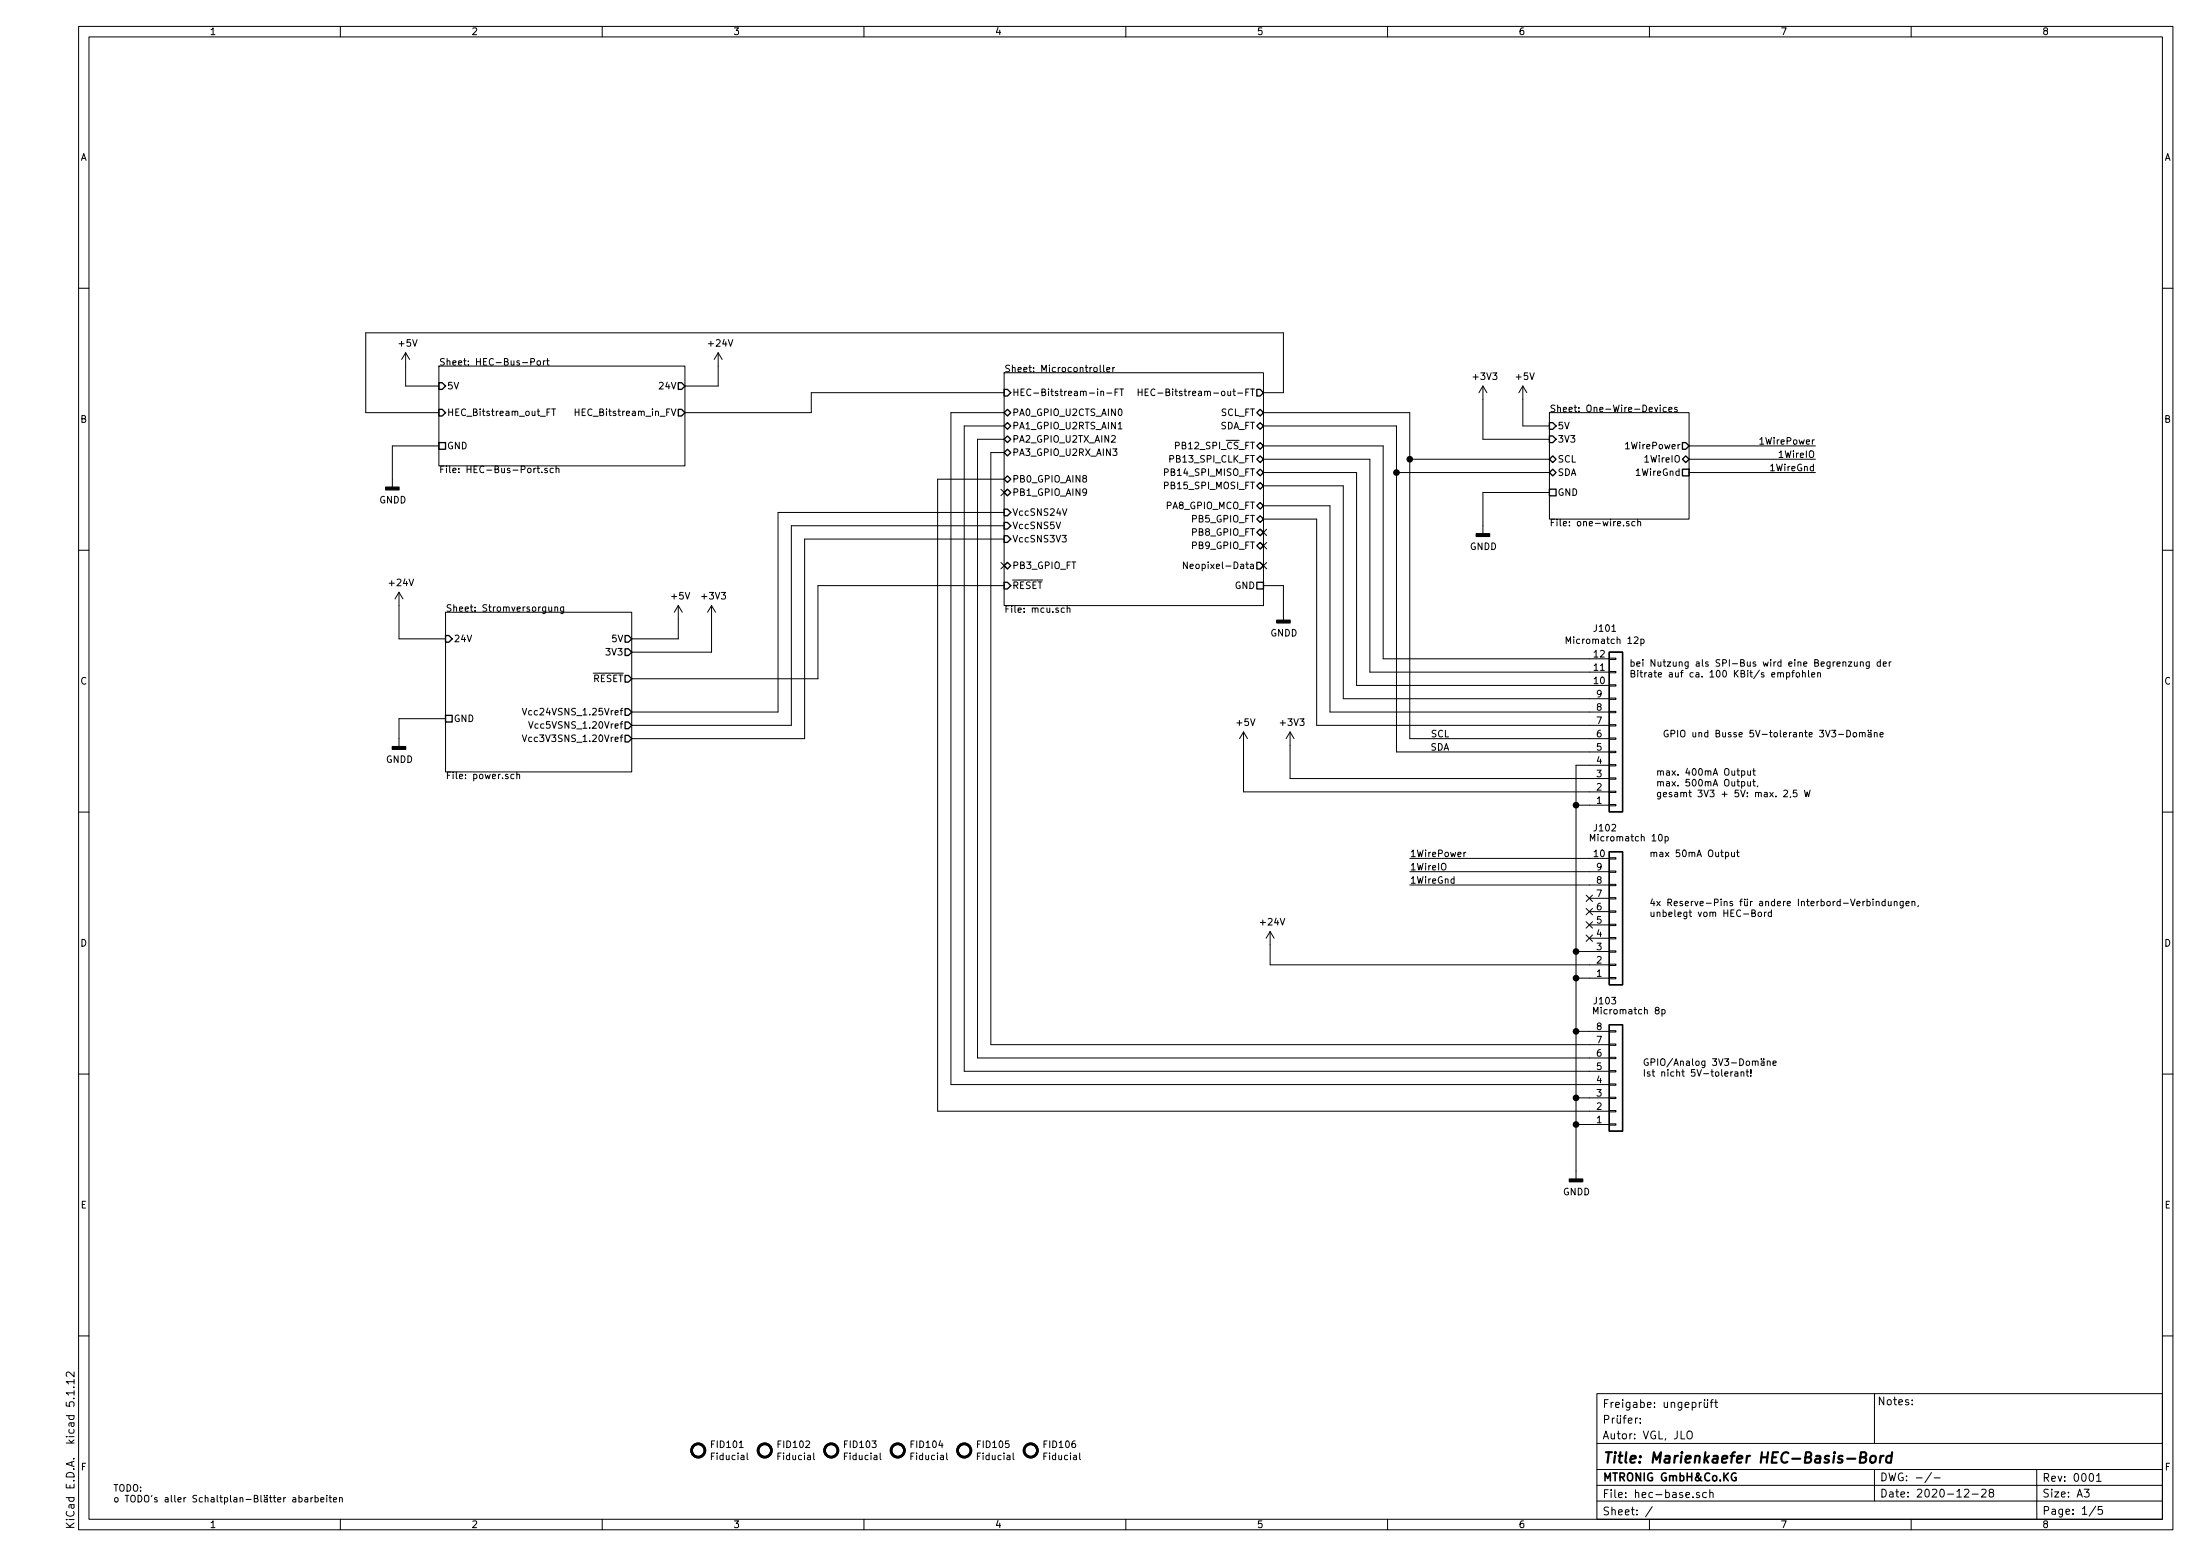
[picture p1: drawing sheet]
EESchema Schematic File Version 4
EELAYER 30 0
EELAYER END
$Descr A3 16535 11693
encoding utf-8
Sheet 1 5
Title "Marienkaefer HEC-Basis-Bord"
Date "2020-12-28"
Rev "0001"
Comp "MTRONIG GmbH&Co.KG"
Comment1 "Autor: VGL, JLO"
Comment2 "Prüfer: "
Comment3 "Freigabe: ungeprüft"
Comment4 "-/-"
$EndDescr
$Sheet
S 3350 4600 1400 1200
U 6012F6F5
F0 "Stromversorgung" 50
F1 "power.sch" 50
F2 "24V" I L 3350 4800 50 
F3 "GND" U L 3350 5400 50 
F4 "5V" O R 4750 4800 50 
F5 "3V3" O R 4750 4900 50 
F6 "~RESET~" O R 4750 5100 50 
F7 "Vcc24VSNS_1.25Vref" O R 4750 5350 50 
F8 "Vcc5VSNS_1.20Vref" O R 4750 5450 50 
F9 "Vcc3V3SNS_1.20Vref" O R 4750 5550 50 
$EndSheet
$Sheet
S 11650 3100 1050 800 
U 6082A275
F0 "One-Wire-Devices" 50
F1 "one-wire.sch" 50
F2 "1WireIO" B R 12700 3450 50 
F3 "1WirePower" O R 12700 3350 50 
F4 "1WireGnd" U R 12700 3550 50 
F5 "SDA" B L 11650 3550 50 
F6 "SCL" B L 11650 3450 50 
F7 "GND" U L 11650 3700 50 
F8 "5V" I L 11650 3200 50 
F9 "3V3" I L 11650 3300 50 
$EndSheet
Wire Wire Line
	6100 2950 7550 2950
Wire Wire Line
	6100 2950 6100 3100
Wire Wire Line
	9500 2950 9650 2950
Wire Wire Line
	9650 2950 9650 2500
Wire Wire Line
	9650 2500 2750 2500
Wire Wire Line
	2750 2500 2750 3100
Wire Wire Line
	2750 3100 3300 3100
$Comp
L power:+24V #PWR0102
U 1 1
P 5400 2750
F 0 "#PWR0102" H 5400 2600 50  0001 C CNN
F 1 "+24V" H 5415 2923 50  0000 C CNN
F 2 "" H 5400 2750 50  0001 C CNN
F 3 "" H 5400 2750 50  0001 C CNN
	1    5400 2750
	1    0    0    -1  
$EndComp
Wire Wire Line
	5400 2900 5400 2750
$Comp
L power:+24V #PWR0107
U 1 1
P 3000 4550
F 0 "#PWR0107" H 3000 4400 50  0001 C CNN
F 1 "+24V" H 3015 4723 50  0000 C CNN
F 2 "" H 3000 4550 50  0001 C CNN
F 3 "" H 3000 4550 50  0001 C CNN
	1    3000 4550
	1    0    0    -1  
$EndComp
Wire Wire Line
	3000 4550 3000 4800
Wire Wire Line
	3000 4800 3350 4800
$Comp
L power:+5V #PWR0109
U 1 1
P 5100 4650
F 0 "#PWR0109" H 5100 4500 50  0001 C CNN
F 1 "+5V" H 5115 4823 50  0000 C CNN
F 2 "" H 5100 4650 50  0001 C CNN
F 3 "" H 5100 4650 50  0001 C CNN
	1    5100 4650
	1    0    0    -1  
$EndComp
$Comp
L power:+5V #PWR0101
U 1 1
P 3050 2750
F 0 "#PWR0101" H 3050 2600 50  0001 C CNN
F 1 "+5V" H 3065 2923 50  0000 C CNN
F 2 "" H 3050 2750 50  0001 C CNN
F 3 "" H 3050 2750 50  0001 C CNN
	1    3050 2750
	1    0    0    -1  
$EndComp
Wire Wire Line
	3050 2750 3050 2900
Wire Wire Line
	5100 4800 5100 4650
$Comp
L power:+5V #PWR0104
U 1 1
P 11450 3000
F 0 "#PWR0104" H 11450 2850 50  0001 C CNN
F 1 "+5V" H 11465 3173 50  0000 C CNN
F 2 "" H 11450 3000 50  0001 C CNN
F 3 "" H 11450 3000 50  0001 C CNN
	1    11450 3000
	1    0    0    -1  
$EndComp
Wire Wire Line
	11450 3000 11450 3200
$Comp
L power:+3V3 #PWR0110
U 1 1
P 5350 4650
F 0 "#PWR0110" H 5350 4500 50  0001 C CNN
F 1 "+3V3" H 5365 4823 50  0000 C CNN
F 2 "" H 5350 4650 50  0001 C CNN
F 3 "" H 5350 4650 50  0001 C CNN
	1    5350 4650
	1    0    0    -1  
$EndComp
Wire Wire Line
	5350 4650 5350 4900
Wire Wire Line
	5350 4900 4750 4900
$Comp
L power:+3V3 #PWR0103
U 1 1
P 11150 3000
F 0 "#PWR0103" H 11150 2850 50  0001 C CNN
F 1 "+3V3" H 11165 3173 50  0000 C CNN
F 2 "" H 11150 3000 50  0001 C CNN
F 3 "" H 11150 3000 50  0001 C CNN
	1    11150 3000
	1    0    0    -1  
$EndComp
Wire Wire Line
	11150 3000 11150 3300
Wire Wire Line
	11150 3300 11650 3300
$Comp
L power:GNDD #PWR0106
U 1 1
P 11150 3950
F 0 "#PWR0106" H 11150 3700 50  0001 C CNN
F 1 "GNDD" H 11154 3795 50  0000 C CNN
F 2 "" H 11150 3950 50  0001 C CNN
F 3 "" H 11150 3950 50  0001 C CNN
	1    11150 3950
	1    0    0    -1  
$EndComp
$Comp
L power:GNDD #PWR0108
U 1 1
P 9650 4600
F 0 "#PWR0108" H 9650 4350 50  0001 C CNN
F 1 "GNDD" H 9654 4445 50  0000 C CNN
F 2 "" H 9650 4600 50  0001 C CNN
F 3 "" H 9650 4600 50  0001 C CNN
	1    9650 4600
	1    0    0    -1  
$EndComp
$Comp
L power:GNDD #PWR0111
U 1 1
P 3000 5550
F 0 "#PWR0111" H 3000 5300 50  0001 C CNN
F 1 "GNDD" H 3004 5395 50  0000 C CNN
F 2 "" H 3000 5550 50  0001 C CNN
F 3 "" H 3000 5550 50  0001 C CNN
	1    3000 5550
	1    0    0    -1  
$EndComp
$Comp
L power:GNDD #PWR0105
U 1 1
P 2950 3600
F 0 "#PWR0105" H 2950 3350 50  0001 C CNN
F 1 "GNDD" H 2954 3445 50  0000 C CNN
F 2 "" H 2950 3600 50  0001 C CNN
F 3 "" H 2950 3600 50  0001 C CNN
	1    2950 3600
	1    0    0    -1  
$EndComp
Wire Wire Line
	3300 3350 2950 3350
Wire Wire Line
	2950 3350 2950 3600
Wire Wire Line
	3350 5400 3000 5400
Wire Wire Line
	3000 5400 3000 5550
Wire Wire Line
	9500 4400 9650 4400
Wire Wire Line
	9650 4400 9650 4600
Wire Wire Line
	11650 3700 11150 3700
Wire Wire Line
	11150 3700 11150 3950
Wire Wire Line
	4750 5100 6150 5100
Wire Wire Line
	6150 5100 6150 4400
Wire Wire Line
	6150 4400 7550 4400
Wire Wire Line
	7550 4050 6050 4050
Wire Wire Line
	6050 4050 6050 5550
Wire Wire Line
	6050 5550 4750 5550
Wire Wire Line
	7550 3950 5950 3950
Wire Wire Line
	5950 3950 5950 5450
Wire Wire Line
	5950 5450 4750 5450
Wire Wire Line
	7550 3850 5850 3850
Wire Wire Line
	5850 3850 5850 5350
Wire Wire Line
	5850 5350 4750 5350
Wire Wire Line
	9500 3100 10600 3100
Wire Wire Line
	10600 3100 10600 3450
Wire Wire Line
	10600 3450 11650 3450
Wire Wire Line
	11650 3550 10500 3550
Wire Wire Line
	10500 3550 10500 3200
Wire Wire Line
	10500 3200 9500 3200
$Comp
L Connector_Generic:Conn_01x12 J101
U 1 1
P 12150 5550
F 0 "J101" H 12068 4725 50  0000 C CNN
F 1 "Micromatch 12p" H 12068 4816 50  0000 C CNN
F 2 "Connectors_MicroMatch_MT:ConnectorMicromatch-12-horizontal-THT" H 12150 5550 50  0001 C CNN
F 3 "~" H 12150 5550 50  0001 C CNN
	1    12150 5550
	1    0    0    1   
$EndComp
$Comp
L Connector_Generic:Conn_01x10 J102
U 1 1
P 12150 6950
F 0 "J102" H 12068 6225 50  0000 C CNN
F 1 "Micromatch 10p" H 12250 6300 50  0000 C CNN
F 2 "Connectors_MicroMatch_MT:ConnectorMicromatch-10-horizontal-THT" H 12150 6950 50  0001 C CNN
F 3 "~" H 12150 6950 50  0001 C CNN
	1    12150 6950
	1    0    0    1   
$EndComp
$Comp
L power:GNDD #PWR0115
U 1 1
P 11850 8800
F 0 "#PWR0115" H 11850 8550 50  0001 C CNN
F 1 "GNDD" H 11854 8645 50  0000 C CNN
F 2 "" H 11850 8800 50  0001 C CNN
F 3 "" H 11850 8800 50  0001 C CNN
	1    11850 8800
	1    0    0    -1  
$EndComp
Wire Wire Line
	11950 7350 11850 7350
Wire Wire Line
	11850 7350 11850 7750
Wire Wire Line
	11950 6050 11850 6050
Wire Wire Line
	11850 6050 11850 7150
Connection ~ 11850 7350
$Comp
L power:+5V #PWR0112
U 1 1
P 9350 5600
F 0 "#PWR0112" H 9350 5450 50  0001 C CNN
F 1 "+5V" H 9365 5773 50  0000 C CNN
F 2 "" H 9350 5600 50  0001 C CNN
F 3 "" H 9350 5600 50  0001 C CNN
	1    9350 5600
	1    0    0    -1  
$EndComp
$Comp
L power:+3V3 #PWR0113
U 1 1
P 9700 5600
F 0 "#PWR0113" H 9700 5450 50  0001 C CNN
F 1 "+3V3" H 9715 5773 50  0000 C CNN
F 2 "" H 9700 5600 50  0001 C CNN
F 3 "" H 9700 5600 50  0001 C CNN
	1    9700 5600
	1    0    0    -1  
$EndComp
Connection ~ 11850 6050
Wire Wire Line
	11950 5950 9350 5950
Wire Wire Line
	9350 5950 9350 5600
Wire Wire Line
	11950 7150 11850 7150
Connection ~ 11850 7150
Wire Wire Line
	11850 7150 11850 7350
$Comp
L power:+24V #PWR0114
U 1 1
P 9550 7100
F 0 "#PWR0114" H 9550 6950 50  0001 C CNN
F 1 "+24V" H 9565 7273 50  0000 C CNN
F 2 "" H 9550 7100 50  0001 C CNN
F 3 "" H 9550 7100 50  0001 C CNN
	1    9550 7100
	1    0    0    -1  
$EndComp
Wire Wire Line
	11950 7250 9550 7250
Wire Wire Line
	9550 7250 9550 7100
Connection ~ 10500 3550
Connection ~ 10600 3450
Text Label 10900 5550 2    50   ~ 0
SCL
Text Label 10900 5650 2    50   ~ 0
SDA
Wire Wire Line
	9700 5850 11950 5850
Wire Wire Line
	9700 5600 9700 5850
Wire Wire Line
	11950 5750 11850 5750
Wire Wire Line
	11850 5750 11850 6050
Wire Wire Line
	10400 4950 11950 4950
Text Notes 12250 5100 0    50   ~ 0
bei Nutzung als SPI-Bus wird eine Begrenzung der \nBitrate auf ca. 100 KBit/s empfohlen
Wire Wire Line
	12700 3550 13650 3550
Wire Wire Line
	12700 3450 13650 3450
Wire Wire Line
	12700 3350 13650 3350
Text Label 13650 3350 2    50   ~ 0
1WirePower
Text Label 13650 3450 2    50   ~ 0
1WireIO
Text Label 13650 3550 2    50   ~ 0
1WireGnd
Wire Wire Line
	11950 6650 10600 6650
Wire Wire Line
	10600 6550 11950 6550
Wire Wire Line
	11950 6450 10600 6450
Text Label 10600 6450 0    50   ~ 0
1WirePower
Text Label 10600 6550 0    50   ~ 0
1WireIO
Text Label 10600 6650 0    50   ~ 0
1WireGnd
Wire Wire Line
	11950 5650 10500 5650
Wire Wire Line
	10500 3550 10500 5650
Wire Wire Line
	10600 5550 11950 5550
Wire Wire Line
	10600 3450 10600 5550
Wire Wire Line
	9900 5450 11950 5450
NoConn ~ 11950 6750
NoConn ~ 11950 6850
NoConn ~ 11950 6950
NoConn ~ 11950 7050
$Comp
L Connector_Generic:Conn_01x08 J103
U 1 1
P 12150 8150
F 0 "J103" H 12068 7525 50  0000 C CNN
F 1 "Micromatch 8p" H 12250 7600 50  0000 C CNN
F 2 "Connectors_MicroMatch_MT:ConnectorMicromatch-8-SMD-polarized" H 12150 8150 50  0001 C CNN
F 3 "~" H 12150 8150 50  0001 C CNN
	1    12150 8150
	1    0    0    1   
$EndComp
Wire Wire Line
	11950 8450 11850 8450
Connection ~ 11850 8450
Wire Wire Line
	11850 8450 11850 8800
Wire Wire Line
	11950 8250 11850 8250
Connection ~ 11850 8250
Wire Wire Line
	11850 8250 11850 8450
Wire Wire Line
	7550 3600 7050 3600
Wire Wire Line
	11950 7750 11850 7750
Connection ~ 11850 7750
Wire Wire Line
	11850 7750 11850 8250
Wire Wire Line
	11950 7850 7450 7850
Wire Wire Line
	7450 7850 7450 3400
Wire Wire Line
	7450 3400 7550 3400
Wire Wire Line
	7550 3300 7350 3300
Wire Wire Line
	7350 3300 7350 7950
Wire Wire Line
	7350 7950 11950 7950
Wire Wire Line
	11950 8050 7250 8050
Wire Wire Line
	7250 8050 7250 3200
Wire Wire Line
	7250 3200 7550 3200
Wire Wire Line
	7550 3100 7150 3100
Wire Wire Line
	7150 3100 7150 8150
Wire Wire Line
	7150 8150 11950 8150
Wire Wire Line
	7050 8350 7050 3600
Wire Wire Line
	7050 8350 11950 8350
Text Notes 12350 8100 0    50   ~ 0
GPIO/Analog 3V3-Domäne\nIst nicht 5V-tolerant!
Text Notes 12500 5550 0    50   ~ 0
GPIO und Busse 5V-tolerante 3V3-Domäne
Text Notes 12400 6900 0    50   ~ 0
4x Reserve-Pins für andere Interbord-Verbindungen,\nunbelegt vom HEC-Bord
NoConn ~ 7550 4250
NoConn ~ 9500 4100
NoConn ~ 9500 4000
NoConn ~ 7550 3700
Wire Wire Line
	9500 3350 10400 3350
Wire Wire Line
	10400 3350 10400 4950
Wire Wire Line
	9500 3450 10300 3450
Wire Wire Line
	9500 3550 10200 3550
Wire Wire Line
	9500 3650 10100 3650
Wire Wire Line
	9500 3800 10000 3800
Wire Wire Line
	9500 3900 9900 3900
Wire Wire Line
	9900 3900 9900 5450
NoConn ~ 9500 4250
Text Notes 12450 6000 0    50   ~ 0
max. 400mA Output\nmax. 500mA Output, \ngesamt 3V3 + 5V: max. 2,5 W
Text Notes 12400 6450 0    50   ~ 0
max 50mA Output
Text Notes 850  11300 0    50   ~ 0
TODO:\no TODO's aller Schaltplan-Blätter abarbeiten\n
$Sheet
S 7550 2800 1950 1750
U 6037F603
F0 "Microcontroller" 50
F1 "mcu.sch" 50
F2 "~RESET~" I L 7550 4400 50 
F3 "GND" U R 9500 4400 50 
F4 "HEC-Bitstream-out-FT" O R 9500 2950 50 
F5 "HEC-Bitstream-in-FT" I L 7550 2950 50 
F6 "VccSNS24V" I L 7550 3850 50 
F7 "VccSNS5V" I L 7550 3950 50 
F8 "VccSNS3V3" I L 7550 4050 50 
F9 "SCL_FT" B R 9500 3100 50 
F10 "SDA_FT" B R 9500 3200 50 
F11 "PB12_SPI_~CS~_FT" B R 9500 3350 50 
F12 "PB13_SPI_CLK_FT" B R 9500 3450 50 
F13 "PB14_SPI_MISO_FT" B R 9500 3550 50 
F14 "PB15_SPI_MOSI_FT" B R 9500 3650 50 
F15 "PB8_GPIO_FT" T R 9500 4000 50 
F16 "PB9_GPIO_FT" T R 9500 4100 50 
F17 "PB5_GPIO_FT" T R 9500 3900 50 
F18 "PB3_GPIO_FT" T L 7550 4250 50 
F19 "PB1_GPIO_AIN9" T L 7550 3700 50 
F20 "PB0_GPIO_AIN8" T L 7550 3600 50 
F21 "PA8_GPIO_MCO_FT" T R 9500 3800 50 
F22 "PA3_GPIO_U2RX_AIN3" T L 7550 3400 50 
F23 "PA2_GPIO_U2TX_AIN2" T L 7550 3300 50 
F24 "PA1_GPIO_U2RTS_AIN1" T L 7550 3200 50 
F25 "PA0_GPIO_U2CTS_AIN0" T L 7550 3100 50 
F26 "Neopixel-Data" O R 9500 4250 50 
$EndSheet
Wire Wire Line
	11650 3200 11450 3200
Wire Wire Line
	3300 2900 3050 2900
Wire Wire Line
	4750 4800 5100 4800
Wire Wire Line
	5150 2900 5400 2900
Wire Wire Line
	5150 3100 6100 3100
$Sheet
S 3300 2750 1850 750 
U 5FEA0914
F0 "HEC-Bus-Port" 50
F1 "HEC-Bus-Port.sch" 50
F2 "HEC_Bitstream_out_FT" I L 3300 3100 50 
F3 "HEC_Bitstream_in_FV" O R 5150 3100 50 
F4 "5V" I L 3300 2900 50 
F5 "24V" O R 5150 2900 50 
F6 "GND" U L 3300 3350 50 
$EndSheet
Wire Wire Line
	10200 5150 11950 5150
Wire Wire Line
	10300 5050 11950 5050
Wire Wire Line
	10300 3450 10300 5050
Wire Wire Line
	10200 3550 10200 5150
Wire Wire Line
	11950 5350 10000 5350
Wire Wire Line
	10100 5250 11950 5250
Wire Wire Line
	10100 3650 10100 5250
Wire Wire Line
	10000 3800 10000 5350
$Comp
L Mechanical:Fiducial FID101
U 1 1
P 5250 10900
F 0 "FID101" H 5335 10946 50  0000 L CNN
F 1 "Fiducial" H 5335 10855 50  0000 L CNN
F 2 "Fiducial:Fiducial_0.5mm_Mask1mm" H 5250 10900 50  0001 C CNN
F 3 "~" H 5250 10900 50  0001 C CNN
	1    5250 10900
	1    0    0    -1  
$EndComp
$Comp
L Mechanical:Fiducial FID102
U 1 1
P 5750 10900
F 0 "FID102" H 5835 10946 50  0000 L CNN
F 1 "Fiducial" H 5835 10855 50  0000 L CNN
F 2 "Fiducial:Fiducial_0.5mm_Mask1mm" H 5750 10900 50  0001 C CNN
F 3 "~" H 5750 10900 50  0001 C CNN
	1    5750 10900
	1    0    0    -1  
$EndComp
$Comp
L Mechanical:Fiducial FID103
U 1 1
P 6250 10900
F 0 "FID103" H 6335 10946 50  0000 L CNN
F 1 "Fiducial" H 6335 10855 50  0000 L CNN
F 2 "Fiducial:Fiducial_0.5mm_Mask1mm" H 6250 10900 50  0001 C CNN
F 3 "~" H 6250 10900 50  0001 C CNN
	1    6250 10900
	1    0    0    -1  
$EndComp
$Comp
L Mechanical:Fiducial FID104
U 1 1
P 6750 10900
F 0 "FID104" H 6835 10946 50  0000 L CNN
F 1 "Fiducial" H 6835 10855 50  0000 L CNN
F 2 "Fiducial:Fiducial_0.5mm_Mask1mm" H 6750 10900 50  0001 C CNN
F 3 "~" H 6750 10900 50  0001 C CNN
	1    6750 10900
	1    0    0    -1  
$EndComp
$Comp
L Mechanical:Fiducial FID105
U 1 1
P 7250 10900
F 0 "FID105" H 7335 10946 50  0000 L CNN
F 1 "Fiducial" H 7335 10855 50  0000 L CNN
F 2 "Fiducial:Fiducial_0.5mm_Mask1mm" H 7250 10900 50  0001 C CNN
F 3 "~" H 7250 10900 50  0001 C CNN
	1    7250 10900
	1    0    0    -1  
$EndComp
$Comp
L Mechanical:Fiducial FID106
U 1 1
P 7750 10900
F 0 "FID106" H 7835 10946 50  0000 L CNN
F 1 "Fiducial" H 7835 10855 50  0000 L CNN
F 2 "Fiducial:Fiducial_0.5mm_Mask1mm" H 7750 10900 50  0001 C CNN
F 3 "~" H 7750 10900 50  0001 C CNN
	1    7750 10900
	1    0    0    -1  
$EndComp
$EndSCHEMATC
